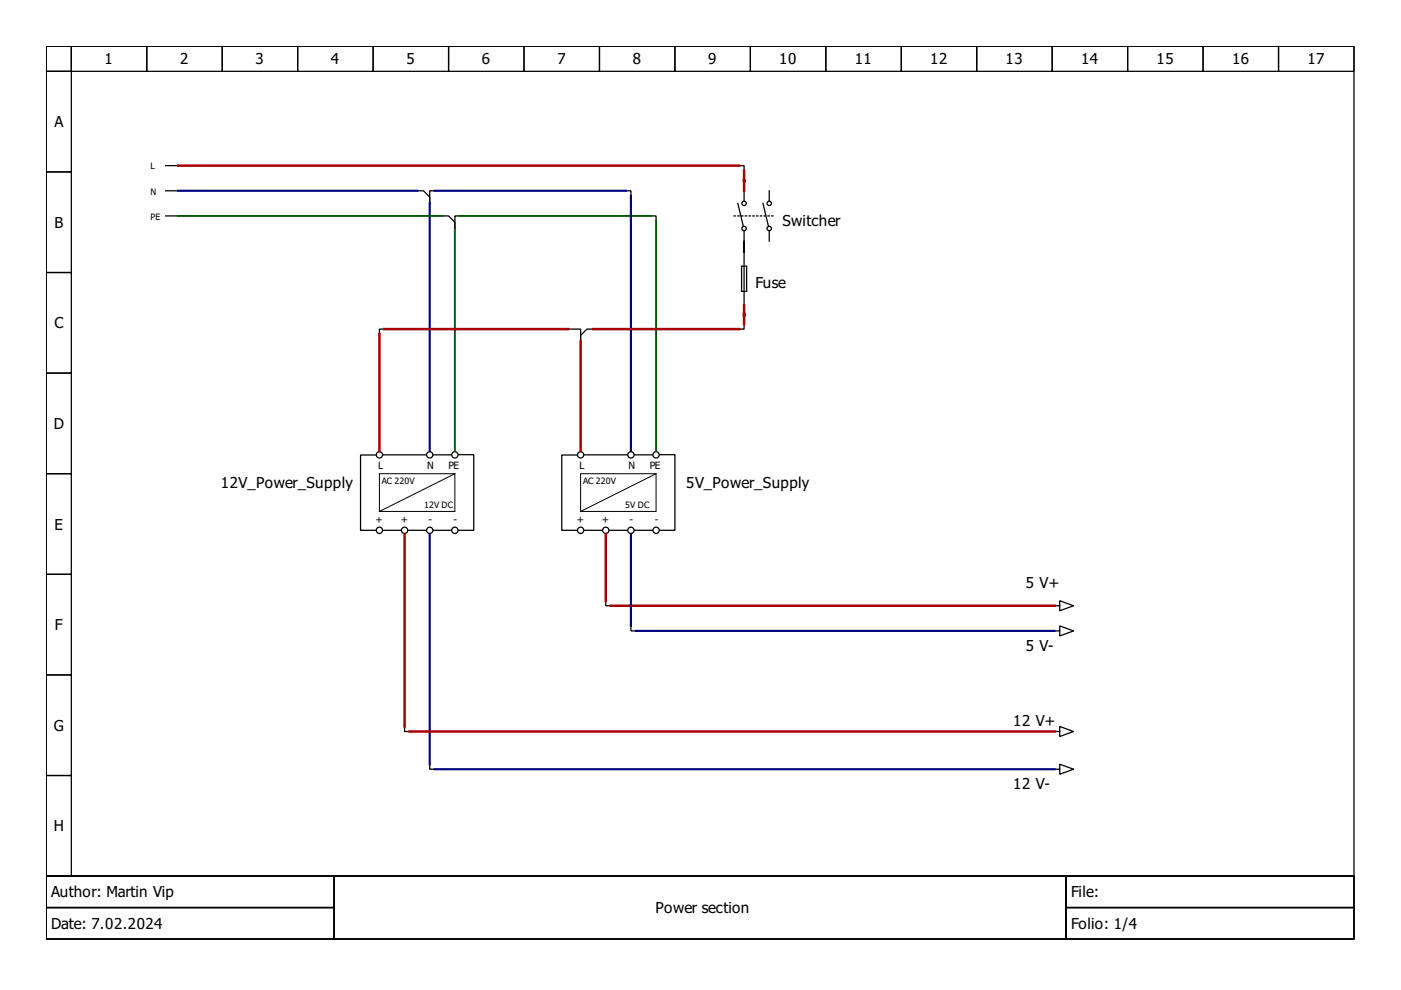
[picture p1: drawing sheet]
<svg xmlns="http://www.w3.org/2000/svg" width="297mm" height="210mm" viewBox="0 0 297 210" stroke-linecap="round" stroke-linejoin="round" font-family="sans-serif">
<g fill="none" stroke="#000" stroke-width=".27">
<path d="M9.8 9.8h277.3v176h-277.3zM9.8 9.8h5.3v5.3h-5.3zM9.8 15.1h5.3v21.4h-5.3zM15.1 9.8h16v5.3h-16zM31.1 9.8h16v5.3h-16zM47.1 9.8h16v5.3h-16zM63.1 9.8h16v5.3h-16zM79.1 9.8h16v5.3h-16zM95.1 9.8h16v5.3h-16zM111.1 9.8h16v5.3h-16zM127.1 9.8h16v5.3h-16zM143.1 9.8h16v5.3h-16z"/>
<path d="M159.1 9.8h16v5.3h-16zM175.1 9.8h16v5.3h-16zM191.1 9.8h16v5.3h-16zM207.1 9.8h16v5.3h-16zM223.1 9.8h16v5.3h-16zM239.1 9.8h16v5.3h-16zM255.1 9.8h16v5.3h-16zM271.1 9.8h16v5.3h-16zM9.8 36.5h5.3v21.3h-5.3zM35.1 35.1h2.7M156.7 35.1h1.1v1.1M9.8 57.8h5.3v21.3h-5.3z"/>
<path d="M35.1 45.8h2.7M35.1 40.5h2.7M88.4 40.5h1.4l1.3 1.3v1.3v-2.6h1.1M93.8 45.8h1.3l1.3 1.3v1.3v-2.6h1.1M132.7 40.5h1.1v1M138 45.8h1.1v1M156.4 43.1l1.2 4.9M157.2 56.4h1.1v5.4h-1.1zM157.8 49v4.5M157.8 40.5v2.1M157.8 53.8v10.6M161.8 43.1l1.1 4.9"/>
<path d="M163.1 40.5v2.1M163.1 49v2.1M9.8 79.1h5.3v21.3h-5.3zM81.5 69.8h-1.1v1M120.4 69.8h2.7v2.6v-1.3l1.3-1.3h1.4M157.8 68.7v1.1h-1.1M79.6 96.5h-3.2v15.9h3.2M81.2 96.4h9.1M91.9 96.4h3.7M97.2 96.4h3.2v16h-3.2M122.3 96.5h-3.2v15.9h3.2M123.8 96.4h9.2"/>
<path d="M134.6 96.4h3.7M139.9 96.4h3.2v16h-3.2M9.8 100.4h5.3v21.4h-5.3zM81.2 112.4h3.8M86.6 112.4h3.7M91.9 112.4h3.7M123.9 112.4h3.7M129.2 112.4h3.8M134.6 112.4h3.7M9.8 121.8h5.3v21.3h-5.3zM128.4 127.4v1h1.1M133.8 132.7v1.1h1"/>
<path d="M223.9 128.4h.8M223.9 133.8h.8M224.7 127.4l2.9 1-2.9 1.1zM224.7 132.7l2.9 1.1-2.9 1zM9.8 143.1h5.3v21.3h-5.3zM85.8 154v1.1h1M223.9 155.1h.8M224.7 154l2.9 1.1-2.9 1.1zM9.8 164.4h5.3v21.4h-5.3zM91.1 162v1.1h1.1M223.9 163.1h.8M224.7 162l2.9 1.1-2.9 1.1z"/>
<path d="M9.8 185.8h277.3v13.3h-277.3zM9.8 185.8h61v6.6h-61zM9.8 192.4h61v6.7h-61zM70.8 185.8h155.2v13.3h-155.2zM226 185.8h61.1v6.6h-61.1zM226 192.4h61.1v6.7h-61.1z"/>
<circle cx="157.8" cy="43.1" r=".47"/>
<circle cx="157.8" cy="48.4" r=".47"/>
<circle cx="163.1" cy="43.1" r=".47"/>
<circle cx="163.1" cy="48.4" r=".47"/>
<circle cx="80.4" cy="96.4" r=".67"/>
<circle cx="91.1" cy="96.4" r=".67"/>
<circle cx="96.4" cy="96.4" r=".67"/>
<circle cx="123.1" cy="96.4" r=".67"/>
<circle cx="133.8" cy="96.4" r=".67"/>
<circle cx="139.1" cy="96.4" r=".67"/>
<circle cx="80.4" cy="112.4" r=".67"/>
<circle cx="85.8" cy="112.4" r=".67"/>
<circle cx="91.1" cy="112.4" r=".67"/>
<circle cx="96.4" cy="112.4" r=".67"/>
<circle cx="123.1" cy="112.4" r=".67"/>
<circle cx="128.4" cy="112.4" r=".67"/>
<circle cx="133.8" cy="112.4" r=".67"/>
<circle cx="139.1" cy="112.4" r=".67"/>
</g>
<path d="M80.4 100.4h16v8h-16zM96.4 100.4l-16 8M123.1 100.4h16v8h-16zM139.1 100.4l-16 8" fill="none" stroke="#000" stroke-width=".21"/>
<path d="M155.6 45.8h8.3" fill="none" stroke="#000" stroke-width=".27" stroke-dasharray=".3 .5"/>
<path d="M37.8 35.1h118.9M157.8 36.2v4.3M80.4 70.8v24.8M81.5 69.8h38.9M123.1 72.4v23.2M125.8 69.8h30.9M157.8 64.7v4M85.8 113.2v40.8M128.4 113.2v14.2M129.5 128.4h94.1M86.8 155.1h136.8" fill="none" stroke="#a00" stroke-width=".53"/>
<path d="M37.8 40.5h50.6M91.1 43.1v52.5M92.2 40.5h40.5M133.8 41.5v54.1M91.1 113.2v48.8M133.8 113.2v19.5M134.8 133.8h88.8M92.2 163.1h131.4" fill="none" stroke="#00007f" stroke-width=".45"/>
<path d="M37.8 45.8h56M96.4 48.4v47.2M97.5 45.8h40.5M139.1 46.8v48.8" fill="none" stroke="#050" stroke-width=".4"/>
<g font-size="3.2">
<text x="22.2" y="13.7">1</text>
<text x="38.2" y="13.7">2</text>
<text x="54.2" y="13.7">3</text>
<text x="70.2" y="13.7">4</text>
<text x="86.2" y="13.7">5</text>
<text x="102.2" y="13.7">6</text>
<text x="118.2" y="13.7">7</text>
<text x="134.2" y="13.7">8</text>
<text x="150.2" y="13.7">9</text>
<text x="165.2" y="13.7">10</text>
<text x="181.2" y="13.7">11</text>
<text x="197.2" y="13.7">12</text>
<text x="213.2" y="13.7">13</text>
<text x="229.2" y="13.7">14</text>
<text x="245.2" y="13.7">15</text>
<text x="261.2" y="13.7">16</text>
<text x="277.2" y="13.7">17</text>
<text x="11.5" y="27">A</text>
<text x="165.9" y="47.9">Switcher</text>
<text x="11.5" y="48.3">B</text>
<text x="160.2" y="61.1">Fuse</text>
<text x="11.5" y="69.6">C</text>
<text x="11.4" y="91">D</text>
<text x="46.8" y="103.4">12V_Power_Supply</text>
<text x="145.5" y="103.4">5V_Power_Supply</text>
<text x="11.5" y="112.3">E</text>
<text x="217.5" y="124.7">5 V+</text>
<text x="11.7" y="133.6">F</text>
<text x="217.5" y="138">5 V-</text>
<text x="11.4" y="155">G</text>
<text x="214.8" y="154">12 V+</text>
<text x="214.8" y="167.4">12 V-</text>
<text x="11.4" y="176.3">H</text>
<text x="10.9" y="190.3">Author: Martin Vip</text>
<text x="227.1" y="190.3">File:</text>
<text x="10.9" y="197">Date: 7.02.2024</text>
<text x="139" y="193.6">Power section</text>
<text x="227.1" y="197">Folio: 1/4</text>
</g>
<g font-size="2.1">
<text x="80.2" y="99.4">L</text>
<text x="90.6" y="99.4">N</text>
<text x="95.1" y="99.4">PE</text>
<text x="122.8" y="99.4">L</text>
<text x="133.2" y="99.4">N</text>
<text x="137.8" y="99.4">PE</text>
<text x="79.6" y="110.8">+</text>
<text x="85" y="110.8">+</text>
<text x="90.8" y="110.8">-</text>
<text x="96.2" y="110.8">-</text>
<text x="122.3" y="110.8">+</text>
<text x="127.6" y="110.8">+</text>
<text x="133.5" y="110.8">-</text>
<text x="138.8" y="110.8">-</text>
</g>
<g font-size="1.9">
<text x="31.9" y="35.9">L</text>
<text x="31.9" y="41.3">N</text>
<text x="31.9" y="46.6">PE</text>
<text x="81" y="102.6">AC 220V</text>
<text x="89.9" y="107.7">12V DC</text>
<text x="123.6" y="102.6">AC 220V</text>
<text x="132.6" y="107.7">5V DC</text>
</g>
</svg>
